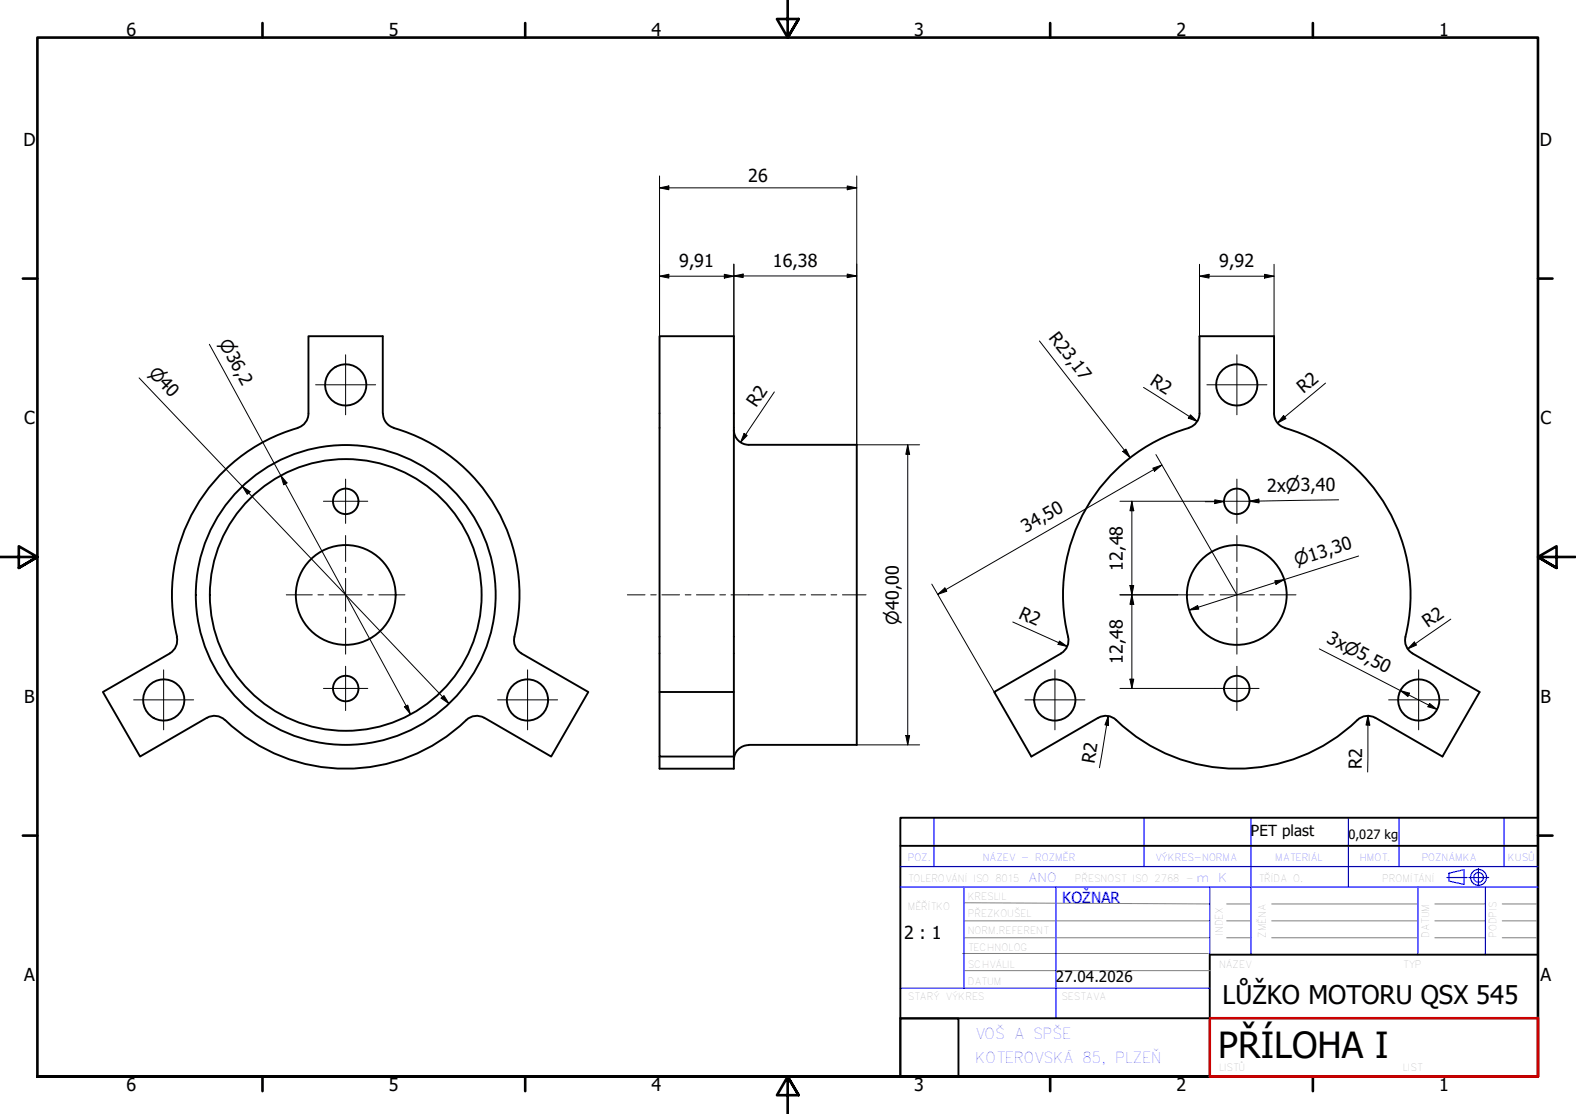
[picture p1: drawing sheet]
<svg xmlns="http://www.w3.org/2000/svg" width="420mm" height="297mm" viewBox="0 0 420 297" stroke-linecap="round" stroke-linejoin="round" font-family="sans-serif">
<g fill="none" stroke="#000" stroke-width=".51">
<path d="M79.4 114.1a46.3 46.3 0 0 0-32.2 55.7M102 110.2v-20.6h-19.8v20.7a4 4 0 0 1-2.8 3.8M102.1 110.3a4 4 0 0 0 2.9 3.8M105 114.1a46.3 46.3 0 0 1 32.1 55.7M195.6 114.6a4 4 0 0 0 4 4h28.8v80h-28.8M316.9 114.1a46.3 46.3 0 0 0-32.1 55.7M342.5 114.1a46.5 46.5 0 0 1 32.1 56.4 4 4 0 0 0 2 3.7l17.9 10.3-9.9 17.2-18-10.3M342.5 114.1a4 4 0 0 1-2.8-3.9v-20.6h-19.9v20.7a4 4 0 0 1-2.9 3.8M47.1 169.8a4 4 0 0 1-1.8 4.4l-17.9 10.3 9.9 17.2 17.9-10.3M137.2 169.8a4 4 0 0 0 1.8 4.4l17.8 10.3-9.9 17.2-17.8-10.3M284.7 169.8a4 4 0 0 1-1.8 4.4l-17.9 10.3 10 17.2 17.8-10.3M55.2 191.4a4 4 0 0 1 4.7 .6"/>
<path d="M60 192a46.3 46.3 0 0 0 64.3 0M129.1 191.4a4 4 0 0 0-4.8 .6M175.8 184.5v17.2h19.8M195.6 184.5h-19.8v-94.9h19.8v112.1M199.6 198.7a4 4 0 0 0-4 3.9M292.8 191.4a4 4 0 0 1 4.8 .6M297.6 192a46.3 46.3 0 0 0 64.3 0M366.6 191.4a4 4 0 0 0-4.7 .6M175.8 201.7v3.3h19.8v-3.3"/>
<circle cx="92.2" cy="102.6" r="5.5"/>
<circle cx="329.7" cy="102.6" r="5.5"/>
<circle cx="92.2" cy="133.7" r="3.4"/>
<circle cx="329.7" cy="133.7" r="3.4"/>
<circle cx="92.2" cy="158.6" r="13.3"/>
<circle cx="92.2" cy="158.6" r="36.2"/>
<circle cx="92.2" cy="158.6" r="40"/>
<circle cx="329.7" cy="158.6" r="13.3"/>
<circle cx="43.7" cy="186.6" r="5.5"/>
<circle cx="92.2" cy="183.6" r="3.4"/>
<circle cx="140.6" cy="186.6" r="5.5"/>
<circle cx="281.2" cy="186.6" r="5.5"/>
<circle cx="329.7" cy="183.6" r="3.4"/>
<circle cx="378.2" cy="186.6" r="5.5"/>
</g>
<g fill="none" stroke="#000" stroke-width=".7">
<path d="M70 6.1v3.9M140 6.1v3.9M210 0v10l-2.9-4.9h5.8l-2.9 4.9 2.9-4.9M280 6.1v3.9M350 6.1v3.9M6.1 74.3h3.9M410 74.3h3.9M0 148.5h10l-5-2.8v5.7l5-2.9-5 2.9M420 148.5h-10l5-2.8v5.7l-5-2.9 5 2.9M6.1 222.8h3.9M410 222.8h3.9M10 287.1v-277.1h400v277.1h-400h400"/>
<path d="M70 287.1v3.8M140 287.1v3.8M212.9 292l-2.9-4.9 2.9 4.9h-5.8l2.9-4.9v9.9M280 287.1v3.8M350 287.1v3.8"/>
</g>
<!-- layer: 1_SILNA -->
<path d="M240 218h170v7.5h-170zM240 225.5v61.6h82.6M410 225.5v45.9M410 254.6h-87.5v16.9M240 271.6h15.5v15.5h-15.5zM240 271.5h82.6" fill="none" stroke="#000" stroke-width=".51"/>
<!-- layer: 2_SLABA -->
<g fill="none" stroke="#808080" stroke-width=".27">
<path d="M256.6 254.2h65.5M257 245.5h65.5M257 240.7l65.5 .3M257 250h65.5M257.2 258.8h65.6M327 241h6.5M327 245.5h6.5M327 250h6.5M339 241h39M339 245.5h39M339 250h39M382.5 241h13.5"/>
<path d="M382.5 245.5h13.5M382.5 250h13.5M400.5 241h9.5M400.5 245.5h9.5M400.5 250h9.5"/>
</g>
<!-- layer: 8_TEXTY -->
<g fill="none" stroke="#00f" stroke-width=".32">
<path d="M249 218v13.1M305 218v13.1M333.5 218v36.6M359.5 218v18.5M373 218v13.1M401 218v13.1M240 236.5h170M240 231.1h170M257 236.6v27M281.5 236.5v35M322.5 236.5v18.1M378 236.5v18.1"/>
<path d="M385.8 234h5.3M386.3 232.8l4-.9v3.9l-4-.9zM391.6 234h5.3M394.1 231.6v4.7M396 236.5v18.1M240 263.5h82.5"/>
<circle cx="394.2" cy="234" r="2.13"/>
<circle cx="394.2" cy="234" r="1.3"/>
</g>
<!-- layer: 3_TUCNA -->
<path d="M322.6 271.5h87.4M410 271.4v15.7h-87.5v-15.6" fill="none" stroke="#c00" stroke-width=".7"/>
<g fill="none" stroke="#000" stroke-width=".27">
<path d="M175.8 50.1l2.5-.5v1zM175.8 50.1h52.6M175.8 46.9v67.2M225.9 49.6l2.5 .5-2.5 .5zM228.4 46.9v71.7h16.8M175.8 73.6l2.5-.5v1.1zM175.8 73.6h19.8M193.1 73.1l2.5 .5-2.5 .6zM195.6 73.6l2.5-.5v.9zM195.6 70.4v43.7M195.6 73.6h32.8M225.9 73.1l2.5 .5-2.5 .4z"/>
<path d="M319.8 73.6l2.5-.5v1.1zM319.8 73.6h19.9M319.8 70.5v19.1M337.1 73.1l2.6 .5-2.6 .6zM339.7 70.5v19.1M55.8 91.8l53.6 98.6M277.1 90.9l24.2 31.1M37.1 100.8l82.6 86.8M198.4 115.6l.8 .5-1.8 1.9zM206.4 104.5l-9 13.5M242 118.6l.5 2.5h-1zM242 118.6v80"/>
<path d="M304.9 103.3l14.3 9.1M317.4 110.6l1.8 1.8-2.4-.9zM342.2 110.8l.6 .8-2.2 1.2zM353.4 102.2l-12.8 10.6M64.6 129.7l2.1 1.4-.8 .7zM74.9 126.8l1.6 2-.9 .5zM298.6 133.7h25.2M299.3 120.4l.9-.7 1.1 2.3zM301.8 133.7l.5 2.5h-1.1zM301.8 133.7v49.9M307.3 124.8l2.5-.8-2 1.7zM308.2 121.2l21.4 37.2"/>
<path d="M309.8 124l-59.8 34.5M323.8 133.3l2.5 .4-2.5 .6zM326.3 133.7l-5 .1M333.1 133.7l2.5-.6 .1 1zM356.9 133.3l-23.8 .4 2.6-.1M248.4 155.8l16.6 28.7M250 158.5l1.9-1.7 .5 .9zM298.6 158.6h15.3M301.2 156.1h1.1l-.5 2.5zM301.8 158.6l.5 2.5h-1.1zM339.9 154.9l2.5-.4-2.2 1.3zM362.2 148.3l-45.1 14.4"/>
<path d="M270 165.8l14.5 6.6M282.4 170.9l2.1 1.5-2.4-.6zM317.1 162.7l2.2-1.2 .3 .9zM351.7 173l31.4 16.2M377.1 171.2l.5 .8-2.3 1zM386.8 165.1l-11.5 7.9M107.8 188.5l.9-.5 .7 2.4zM117.6 186.2l.8-.7 1.3 2.1zM228.4 198.6h16.8M241.5 196.1h1l-.5 2.5zM295.5 190.9v2.6l-.9-.2zM295.5 190.9l-2.4 13.8"/>
<path d="M298.6 183.6h25.2M301.2 181.1h1.1l-.5 2.5zM364.7 190.9l.5 2.4h-1zM364.7 190.9l-.1 15M373.3 184.1l2.5 .7-.5 .9zM381.1 187.6l2 1.6-2.4-.7z"/>
</g>
<g fill="#000">
<path d="M175.8 50.1l2.5-.5v1zM225.9 49.6l2.5 .5-2.5 .5zM175.8 73.6l2.5-.5v1.1zM193.1 73.1l2.5 .5-2.5 .6zM195.6 73.6l2.5-.5v.9zM225.9 73.1l2.5 .5-2.5 .4zM319.8 73.6l2.5-.5v1.1zM337.1 73.1l2.6 .5-2.6 .6zM198.4 115.6l.8 .5-1.8 1.9zM317.4 110.6l1.8 1.8-2.4-.9zM342.2 110.8l.6 .8-2.2 1.2zM64.6 129.7l2.1 1.4-.8 .7z"/>
<path d="M74.9 126.8l1.6 2-.9 .5zM242 118.6l.5 2.5h-1zM299.3 120.4l.9-.7 1.1 2.3zM301.8 133.7l.5 2.5h-1.1zM307.3 124.8l2.5-.8-2 1.7zM323.8 133.3l2.5 .4-2.5 .6zM333.1 133.7l2.5-.6 .1 1zM250 158.5l1.9-1.7 .5 .9zM301.2 156.1h1.1l-.5 2.5zM339.9 154.9l2.5-.4-2.2 1.3zM282.4 170.9l2.1 1.5-2.4-.6zM301.8 158.6l.5 2.5h-1.1z"/>
<path d="M317.1 162.7l2.2-1.2 .3 .9zM377.1 171.2l.5 .8-2.3 1zM107.8 188.5l.9-.5 .7 2.4zM117.6 186.2l.8-.7 1.3 2.1zM241.5 196.1h1l-.5 2.5zM295.5 190.9v2.6l-.9-.2zM301.2 181.1h1.1l-.5 2.5zM364.7 190.9l.5 2.4h-1zM373.3 184.1l2.5 .7-.5 .9zM381.1 187.6l2 1.6-2.4-.7z"/>
</g>
<g fill="none" stroke="#000" stroke-width=".27">
<path d="M92.1 94.6v16M329.8 94.6v16M84.1 102.6h16M321.8 102.6h16M86.2 133.7h11.8M92.1 127.7v11.9M323.8 133.7h11.9M329.8 127.7v11.9M76.3 158.6h6.9M84.8 158.6h1.4M87.8 158.6h8.7M92.1 142.8v6.9"/>
<path d="M92.1 151.2v1.5M92.1 154.2v8.8M98 158.6h1.6M101 158.6h6.9M313.9 158.6h6.9M322.3 158.6h1.5M325.3 158.6h8.8M329.8 142.8v6.9M329.8 151.2v1.5M329.8 154.2v8.8M335.7 158.6h1.4M338.6 158.6h6.9"/>
<path d="M43.6 178.6v16M92.1 177.7v11.8M92.1 164.5v1.5M92.1 167.5v6.9M140.7 178.6v16M281.2 178.6v16M329.8 177.7v11.8M329.8 164.5v1.5M329.8 167.5v6.9M378.2 178.6v16M35.6 186.6h16M86.2 183.6h11.8"/>
<path d="M132.7 186.6h16M273.2 186.6h16M323.8 183.6h11.9M370.2 186.6h16"/>
</g>
<!-- layer: Osa (ISO) -->
<g fill="none" stroke="#000" stroke-width=".27">
<path d="M167.3 158.6h4.7M173.5 158.6h1.4M176.5 158.6h4.7M182.7 158.6h1.5M185.7 158.6h4.7M191.9 158.6h1.5M194.9 158.6h8.6M205 158.6h1.4M208 158.6h3.8M213.3 158.6h1.5M216.3 158.6h3.8M221.6 158.6h1.5"/>
<path d="M224.6 158.6h6.3"/>
</g>
<text font-size="9.6" x="324.8" y="282.1">PŘÍLOHA I</text>
<text font-size="6.9" x="325.9" y="267.7">LŮŽKO MOTORU QSX 545</text>
<g font-size="4.8">
<text x="33.7" y="9.6">6</text>
<text x="103.7" y="9.6">5</text>
<text x="173.7" y="9.6">4</text>
<text x="243.7" y="9.6">3</text>
<text x="313.7" y="9.6">2</text>
<text x="383.7" y="9.6">1</text>
<text x="6.2" y="38.9">D</text>
<text x="410.5" y="38.9">D</text>
<text x="199.5" y="48.5">26</text>
<text x="181" y="71.2">9,91</text>
<text x="206.1" y="71.2">16,38</text>
<text x="325.1" y="71.2">9,92</text>
<text x="279.5" y="90.1" transform="rotate(52 279.5 90.1)">R23,17</text>
<text x="306.3" y="102.4" transform="rotate(33 306.3 102.4)">R2</text>
<text x="347.5" y="105" transform="rotate(-40 347.5 105)">R2</text>
<text x="6.4" y="113.1">C</text>
<text x="201.6" y="108.9" transform="rotate(-56 201.6 108.9)">R2</text>
<text x="410.7" y="113.1">C</text>
<text x="337.8" y="131.2" transform="rotate(-1 337.8 131.2)">2x⌀3,40</text>
<text x="273.5" y="142.2" transform="rotate(-30 273.5 142.2)">34,50</text>
<text x="299.3" y="152.1" transform="rotate(-90 299.3 152.1)">12,48</text>
<text x="271.3" y="164.8" transform="rotate(25 271.3 164.8)">R2</text>
<text x="380.7" y="167.4" transform="rotate(-35 380.7 167.4)">R2</text>
<text x="353.5" y="171.2" transform="rotate(27 353.5 171.2)">3x⌀5,50</text>
<text x="299.3" y="177.1" transform="rotate(-90 299.3 177.1)">12,48</text>
<text x="6.4" y="187.4">B</text>
<text x="410.7" y="187.4">B</text>
<text x="291.8" y="203.7" transform="rotate(-81 291.8 203.7)">R2</text>
<text x="363.1" y="205.1" transform="rotate(-90 363.1 205.1)">R2</text>
<text x="241" y="250.4">2 : 1</text>
<text x="6.4" y="261.7">A</text>
<text x="410.7" y="261.7">A</text>
<text x="33.7" y="290.9">6</text>
<text x="103.7" y="290.9">5</text>
<text x="173.7" y="290.9">4</text>
<text x="243.7" y="290.9">3</text>
<text x="313.7" y="290.9">2</text>
<text x="383.7" y="290.9">1</text>
</g>
<g font-size="4.6">
<text x="58.3" y="91.4" transform="rotate(62 58.3 91.4)">⌀36,2</text>
<text x="39.4" y="99.6" transform="rotate(46 39.4 99.6)">⌀40</text>
<text x="345.6" y="151" transform="rotate(-18 345.6 151)">⌀13,30</text>
<text x="239.6" y="166.5" transform="rotate(-90 239.6 166.5)">⌀40,00</text>
</g>
<g font-size="4.1">
<text x="333.5" y="222.9">PET plast</text>
<text x="281.5" y="261.9">27.04.2026</text>
</g>
<text font-size="4.1" fill="#00f" x="283.2" y="240.8">KOŽNAR</text>
<g font-size="4" fill="#00f">
<text x="260" y="277">VOŠ A SPŠE</text>
<text x="260" y="283.5">KOTEROVSKÁ 85, PLZEŇ</text>
</g>
<text font-size="3.4" x="359.5" y="223.8">0,027 kg</text>
<g font-size="3.3" fill="#00f">
<text x="274" y="235.1">ANO</text>
<text x="319" y="235.1">m K</text>
</g>
<g font-size="2.7" fill="#00f">
<text x="242" y="229.5">POZ.</text>
<text x="262" y="229.5">NÁZEV - ROZMĚR</text>
<text x="308" y="229.5">VÝKRES-NORMA</text>
<text x="340" y="229.5">MATERIÁL</text>
<text x="362.5" y="229.5">HMOT.</text>
<text x="379" y="229.5">POZNÁMKA</text>
<text x="402" y="229.5">KUSŮ</text>
</g>
<g font-size="2.7" fill="#808080">
<text x="337.5" y="250" transform="rotate(-90 337.5 250)">ZMĚNA</text>
<text x="381" y="250" transform="rotate(-90 381 250)">DATUM</text>
</g>
</svg>
